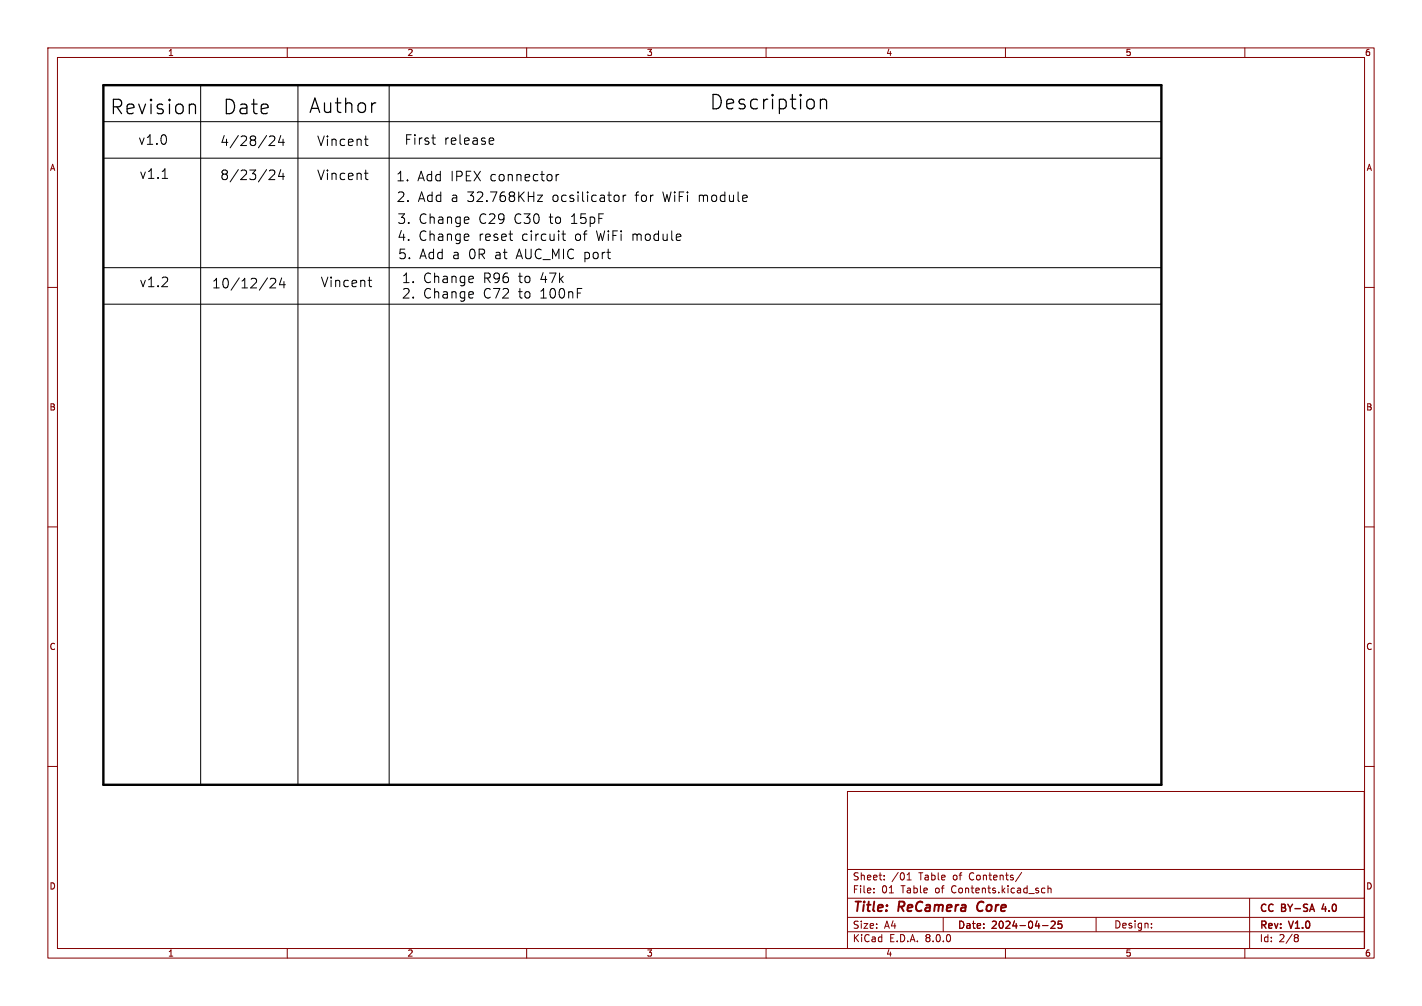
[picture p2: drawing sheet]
<svg xmlns="http://www.w3.org/2000/svg" width="297mm" height="210mm" viewBox="0 0 297 210" stroke-linecap="round" stroke-linejoin="round" font-family="sans-serif">
<g fill="none" stroke="#840000" stroke-width=".21">
<path d="M10 10h277v190h-277zM12 12h273v186h-273zM60 10v2M110 10v2M160 10v2M210 10v2M260 10v2M10 60h2M285 60h2M10 110h2M285 110h2M10 160h2"/>
<path d="M285 160h2M177 165.2h107.9v32.8h-107.9zM60 198v2M110 198v2M160 198v2M177 194.5h108M177 191.5h108M177 187.5h108M177 181.5h108M182.5 186.3v.1M182.5 185.5v.1M184.7 183.6v.1"/>
<path d="M184.7 182.8v.1M189.5 183.7h.8M189.5 182.6l.4-.4v1.5M197 191.5v3M210 198v2M213.4 182.1l-1.3 2M217.7 186.3h.5M217.7 185.5h.5M217.7 193.2h1.2M218.9 185.5l.2-.1 .4 .1v.9M218.9 184.9v1.5M219.5 192.4l.6-.1 .3 .4-.9 1.1h.9"/>
<path d="M221.7 192.3h-.7v.7l.2-.1h.5l.1 .3-.1 .5-.2 .1-.5-.1M228.9 191.5v2.9M240.5 193.6v.1M240.5 192.8v.1M260 198v2M261 187.5v4M261 191.5v6.5M270.6 195.1h.3l.3 .3-.3 .3M270.6 195.7h.3M270.9 195.7l.2 .2 .1 .4-.3 .3h-.3"/>
</g>
<path d="M204.4 188.5l-.3 .9 .3 .7" fill="none" stroke="#840000" stroke-width=".4"/>
<path d="M276.5 188.7l-.4 1.1h.9" fill="none" stroke="#840000" stroke-width=".3"/>
<g fill="none" stroke="#000" stroke-width=".21">
<path d="M41.9 17.8v146M62.2 17.8v146M81.3 17.8v146M21.6 25.4h221M21.6 33h221M33.9 37.2h1.1M56.3 28.6l.2-.2 .7 .1a.54 .54 0 0 1 .1 .7l-1.1 1.2h1.2M56.3 35.7l.2-.2 .7 .1a.54 .54 0 0 1 .1 .8l-1.1 1.1h1.2M58.6 28.3l-.4 1.4h1.2M58.6 35.4l-.4 1.4h1.2M59.1 29.1v1.3M59.1 36.2v1.3"/>
<path d="M76.1 36.2h.8M76.1 29.1h.8M76.4 28.4v1.7l.1 .2 .4 .1M76.4 35.5v1.7l.1 .2 .4 .1M90.2 28.8h.7M90.7 30.1h.2M102.5 28.8l.5 .1 .1 .4-.9 .2M103 30l-.5 .1M116.2 36.4v1.4M116.7 36.4l-.4 .1-.1 .3M21.6 55.9h221M56.5 58.3l.2-.2 .7 .1a.54 .54 0 0 1 .1 .8l-1.1 1.1h1.2"/>
<path d="M58.8 58l-.4 1.4h1.2M59.3 58.8v1.3M76.9 58.5h.7M77.2 57.8v1.8v.2h.4M106.3 48.9h.8M106.9 50.2h.2M112.3 40.7h1l-1 1.4h1M117.3 48.9h.8M117.6 48.2v1.7l.1 .2 .4 .1M128.6 40.7a.54 .54 0 0 1 .7 .4v.6a.54 .54 0 0 1-.7 .4M130.2 40.7v1.4M130.7 40.7l-.4 .1-.1 .3"/>
<path d="M141.9 48.9l.2 .1 .1 .3-.9 .2M142.1 50.1l-.2 .1M155.8 40.7l.2 .1 .1 .4-1 .2M156 42l-.2 .1M21.6 63.5h221M120.6 60.2h.9"/>
</g>
<path d="M172.2 20.7l.4 .4v1.6" fill="none" stroke="#000" stroke-width=".25"/>
<path d="M21.6 17.8h221v146h-221z" fill="none" stroke="#000" stroke-width=".5"/>
<g font-size="4.2">
<text x="64.4" y="24">Author</text>
<text x="148.1" y="23.2">Description</text>
<text x="22.9" y="24.2">Revision</text>
<text x="46.5" y="24.2">Date</text>
</g>
<g font-size="2.8">
<text x="28.8" y="30.4">v1.0</text>
<text x="45.9" y="30.7">4/28/24</text>
<text x="66.2" y="30.7">Vincent</text>
<text x="84.4" y="30.4">First</text>
<text x="92.7" y="30.4">release</text>
<text x="29.1" y="37.6">v1.1</text>
<text x="45.9" y="37.8">8/23/24</text>
<text x="66.2" y="37.8">Vincent</text>
<text x="82.7" y="38.1">1.</text>
<text x="87.1" y="38.1">Add</text>
<text x="94.1" y="38.1">IPEX connector</text>
<text x="82.8" y="42.4">2.</text>
<text x="83" y="47">3.</text>
<text x="87.2" y="42.4">Add</text>
<text x="87.4" y="47">Change</text>
<text x="94.1" y="42.4">a 32.768KHz</text>
<text x="99.9" y="47">C29</text>
<text x="107.3" y="47">C30</text>
<text x="114.7" y="47">to</text>
<text x="115.3" y="42.4">ocsilicator</text>
<text x="119.2" y="47">15pF</text>
<text x="132.7" y="42.4">for</text>
<text x="138.5" y="42.4">WiFi module</text>
<text x="82.9" y="50.5">4.</text>
<text x="87.4" y="50.5">Change</text>
<text x="99.9" y="50.5">reset</text>
<text x="108.9" y="50.5">circuit</text>
<text x="120" y="50.5">of</text>
<text x="124.6" y="50.5">WiFi module</text>
<text x="83.1" y="54.3">5.</text>
<text x="83.8" y="59.3">1.</text>
<text x="87.5" y="54.3">Add</text>
<text x="88.3" y="59.3">Change</text>
<text x="94.4" y="54.3">a 0R at</text>
<text x="100.8" y="59.3">R96</text>
<text x="107.9" y="54.3">AUC_MIC port</text>
<text x="108.2" y="59.3">to</text>
<text x="112.7" y="59.3">47k</text>
<text x="29.1" y="60.2">v1.2</text>
<text x="44.2" y="60.4">10/12/24</text>
<text x="66.9" y="60.2">Vincent</text>
<text x="83.8" y="62.5">2.</text>
<text x="88.3" y="62.5">Change</text>
<text x="100.8" y="62.5">C72</text>
<text x="108.2" y="62.5">to</text>
<text x="112.7" y="62.5">100nF</text>
</g>
<g font-size="2.8" fill="#840000">
<text x="178" y="190.9">Title:</text>
<text x="187.7" y="190.9">ReCamera</text>
<text x="204.9" y="190.9">Core</text>
</g>
<g font-size="2.1" fill="#840000">
<text x="178" y="184">Sheet:</text>
<text x="186.2" y="184">/01</text>
<text x="192" y="184">Table</text>
<text x="199.2" y="184">of</text>
<text x="202.7" y="184">Contents/</text>
<text x="178" y="186.7">File:</text>
<text x="184.1" y="186.7">01</text>
<text x="188.2" y="186.7">Table</text>
<text x="195.5" y="186.7">of</text>
<text x="199" y="186.7">Contents.kicad_sch</text>
<text x="263" y="190.8">CC</text>
<text x="267.7" y="190.8">BY-SA</text>
<text x="276.8" y="190.8">4.0</text>
<text x="178" y="196.9">KiCad</text>
<text x="178" y="194.1">Size:</text>
<text x="184.7" y="194.1">A4</text>
<text x="185.7" y="196.9">E.D.A.</text>
<text x="193.3" y="196.9">8.0.0</text>
<text x="200" y="194.1">Date:</text>
<text x="207" y="194.1">2024-04-25</text>
<text x="232.6" y="194">Design:</text>
<text x="263" y="194.3">Rev:</text>
<text x="263" y="196.9">Id:</text>
<text x="267.1" y="196.9">2/8</text>
<text x="269.4" y="194.3">V1.0</text>
</g>
<g font-size="1.8" fill="#840000">
<text x="35" y="11.9">1</text>
<text x="85" y="11.9">2</text>
<text x="135" y="11.9">3</text>
<text x="185" y="11.9">4</text>
<text x="235" y="11.9">5</text>
<text x="285" y="11.9">6</text>
<text x="10.3" y="35.9">A</text>
<text x="285.3" y="35.9">A</text>
<text x="10.3" y="85.9">B</text>
<text x="285.3" y="85.9">B</text>
<text x="10.3" y="135.9">C</text>
<text x="285.3" y="135.9">C</text>
<text x="10.3" y="185.9">D</text>
<text x="285.3" y="185.9">D</text>
<text x="35" y="199.9">1</text>
<text x="85" y="199.9">2</text>
<text x="135" y="199.9">3</text>
<text x="185" y="199.9">4</text>
<text x="235" y="199.9">5</text>
<text x="285" y="199.9">6</text>
</g>
</svg>
